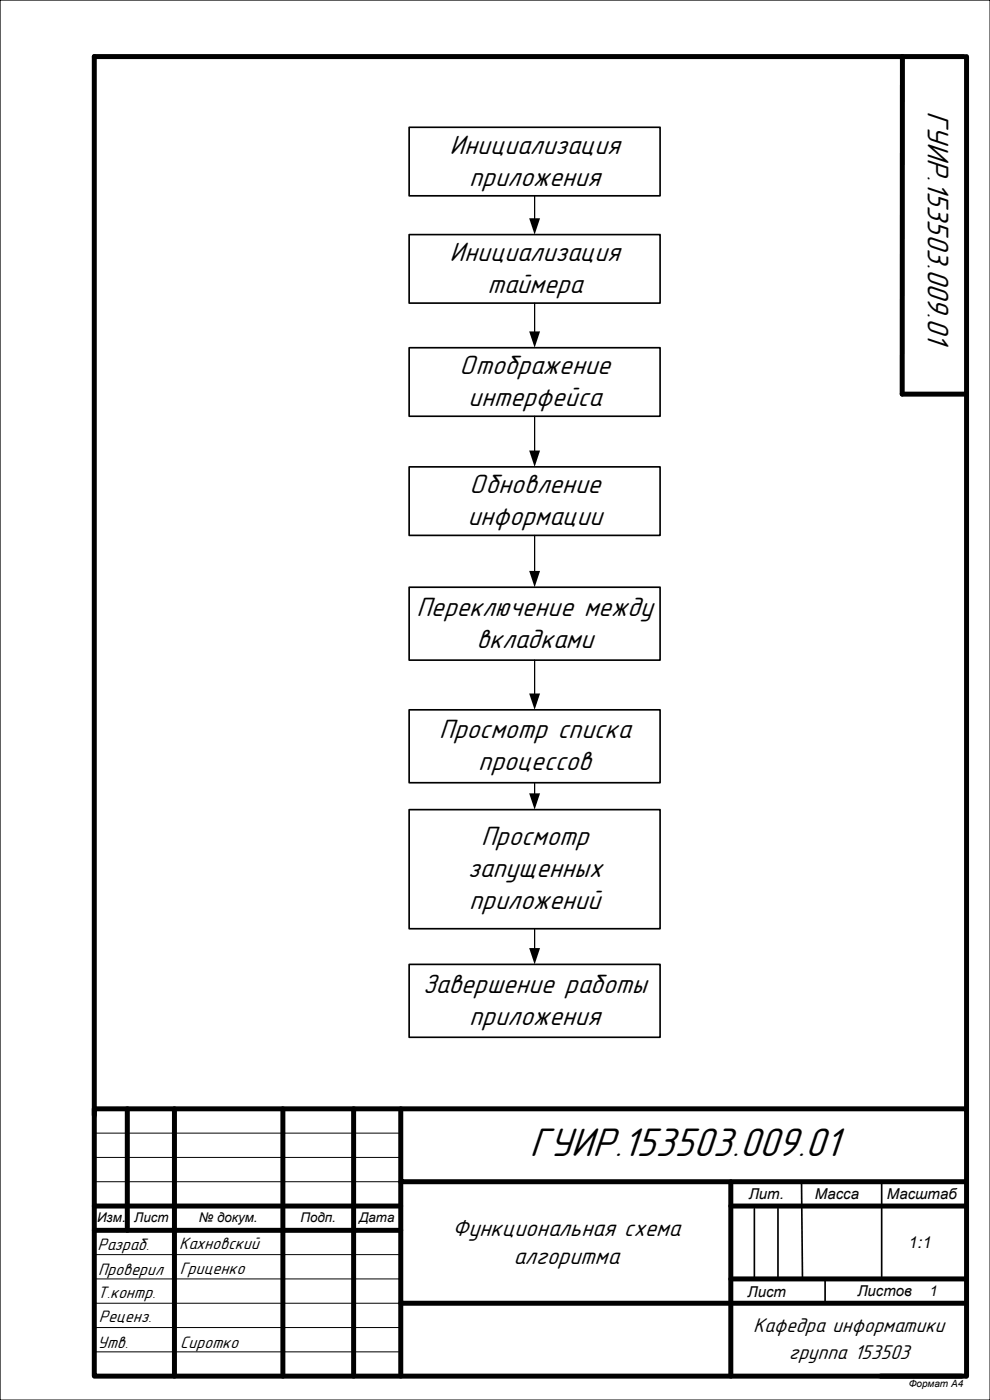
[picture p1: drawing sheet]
<svg xmlns="http://www.w3.org/2000/svg" width="210mm" height="297mm" viewBox="0 0 210 297" stroke-linecap="round" stroke-linejoin="round" font-family="sans-serif">
<path d="M0 0h210v297h-210z" fill="none" stroke="#000" stroke-width=".26"/>
<g fill="none" stroke="#000" stroke-width="1.1">
<path d="M191.4 12v71.6h13.6M204.5 12h-184.5v224.6M205 12v223.2M27 235.2v25.8M37 235.2v56.7M60 235.2v56.7M75 235.2v56.7M85 235.2v15.5h120M20 255.8h65M85 250.7v25.7h120M155 250.7v41.2M155 255.8h50"/>
<path d="M20 261h65M85 276.4v15.5M155 271.3h50M186.7 291.9h18.2M204 291.9h-184v-56.7h185v56.7"/>
</g>
<path d="M24.2 235.2h5M20 240.4h65M20 245.5h65M20 250.7h65M20 266.1h65M20 276.4h65M20 271.3h65M20 281.6h65M20 286.8h65" fill="none" stroke="#000" stroke-width=".21"/>
<path d="M160 256.4v14.5M165 256.3v14.7M170 250.7l.2 20.6M187 250.7v20.6M175 271.3v5.1" fill="none" stroke="#000" stroke-width=".35"/>
<path d="M86.8 27h53.2v14.5h-53.2z" fill-rule="evenodd" fill="#fff"/>
<path d="M86.8 27h53.2v14.5h-53.2z" fill="none" stroke="#000" stroke-width=".35"/>
<path d="M86.8 49.8h53.2v14.5h-53.2z" fill-rule="evenodd" fill="#fff"/>
<path d="M86.8 49.8h53.2v14.5h-53.2z" fill="none" stroke="#000" stroke-width=".35"/>
<path d="M86.8 73.8h53.2v14.5h-53.2z" fill-rule="evenodd" fill="#fff"/>
<path d="M86.8 73.8h53.2v14.5h-53.2z" fill="none" stroke="#000" stroke-width=".35"/>
<path d="M86.8 99h53.2v14.6h-53.2z" fill-rule="evenodd" fill="#fff"/>
<path d="M86.8 99h53.2v14.6h-53.2z" fill="none" stroke="#000" stroke-width=".35"/>
<path d="M86.8 124.6h53.2v15.4h-53.2z" fill-rule="evenodd" fill="#fff"/>
<path d="M86.8 124.6h53.2v15.4h-53.2z" fill="none" stroke="#000" stroke-width=".35"/>
<path d="M86.8 150.6h53.2v15.4h-53.2z" fill-rule="evenodd" fill="#fff"/>
<path d="M86.8 150.6h53.2v15.4h-53.2z" fill="none" stroke="#000" stroke-width=".35"/>
<path d="M86.8 171.7h53.2v25.3h-53.2z" fill-rule="evenodd" fill="#fff"/>
<path d="M86.8 171.7h53.2v25.3h-53.2z" fill="none" stroke="#000" stroke-width=".35"/>
<path d="M113.4 41.5v5.1M113.4 64.3v6.3M113.4 88.3v7.6M113.4 113.6v7.8M113.4 140v7.4M113.4 166v2.6M113.4 197v4.4" fill="none" stroke="#000" stroke-width=".26"/>
<path d="M112.2 46.3h2.3l-1.1 3.5zM112.2 70.3h2.3l-1.1 3.5zM112.2 95.6h2.3l-1.1 3.4zM112.2 121.1h2.3l-1.1 3.5zM112.2 147.1h2.3l-1.1 3.5zM112.2 168.3h2.3l-1.1 3.4zM112.2 201.1h2.3l-1.1 3.5z" fill="#000"/>
<path d="M86.8 204.6h53.2v15.4h-53.2z" fill-rule="evenodd" fill="#fff"/>
<path d="M86.8 204.6h53.2v15.4h-53.2z" fill="none" stroke="#000" stroke-width=".35"/>
<text font-size="8.9" x="112.3" y="245.3">ГУИР.153503.009.01</text>
<text font-size="6.7" x="196.8" y="23.6" transform="rotate(90 196.8 23.6)">ГУИР.153503.009.01</text>
<g font-size="5.9">
<text x="95.4" y="32.6">Инициализация</text>
<text x="99.5" y="39.4">приложения</text>
<text x="95.4" y="55.3">Инициализация</text>
<text x="103.4" y="62.1">таймера</text>
<text x="97.4" y="79.4">Отображение</text>
<text x="99.3" y="86.1">интерфейса</text>
<text x="99.6" y="104.6">Обновление</text>
<text x="99.1" y="111.4">информации</text>
<text x="88.3" y="130.6">Переключение между</text>
<text x="101.1" y="137.4">вкладками</text>
<text x="93.2" y="156.6">Просмотр списка</text>
<text x="101.4" y="163.4">процессов</text>
<text x="102" y="179.3">Просмотр</text>
<text x="99.2" y="186.1">запущенных</text>
<text x="99.5" y="192.9">приложений</text>
<text x="89.7" y="210.6">Завершение работы</text>
<text x="99.5" y="217.4">приложения</text>
</g>
<g font-size="5.2">
<text x="95.9" y="262.2">Функциональная схема</text>
<text x="108.9" y="268.1">алгоритма</text>
</g>
<g font-size="4.5">
<text x="159.8" y="282.5">Кафедра информатики</text>
<text x="167.3" y="288.2">группа 153503</text>
</g>
<g font-size="3.7">
<text x="20.7" y="265.2">Разраб.</text>
<text x="38" y="265">Кахновский</text>
<text x="20.7" y="275.3">Т.контр.</text>
<text x="20.8" y="270.4">Проверил</text>
<text x="38.1" y="270.2">Гриценко</text>
<text x="21" y="280.4">Реценз.</text>
<text x="20.7" y="285.9">Утв.</text>
<text x="38.2" y="285.9">Сиротко</text>
</g>
<text font-size="3.5" x="192.6" y="264.8">1:1</text>
<g font-size="3.2">
<text x="158.8" y="254.2">Лит.</text>
<text x="172.9" y="254.3">Масса</text>
<text x="188.1" y="254.3">Масштаб</text>
<text x="158.5" y="275.1">Лист</text>
<text x="181.8" y="274.9">Листов</text>
<text x="197" y="274.9">1</text>
</g>
<g font-size="2.8">
<text x="20.6" y="259.3">Изм.</text>
<text x="28.5" y="259.3">Лист</text>
<text x="42.2" y="259.3">№ докум.</text>
<text x="63.8" y="259.3">Подп.</text>
<text x="76.2" y="259.2">Дата</text>
</g>
<text font-size="2.1" x="192.7" y="294.3">Формат А4</text>
</svg>
